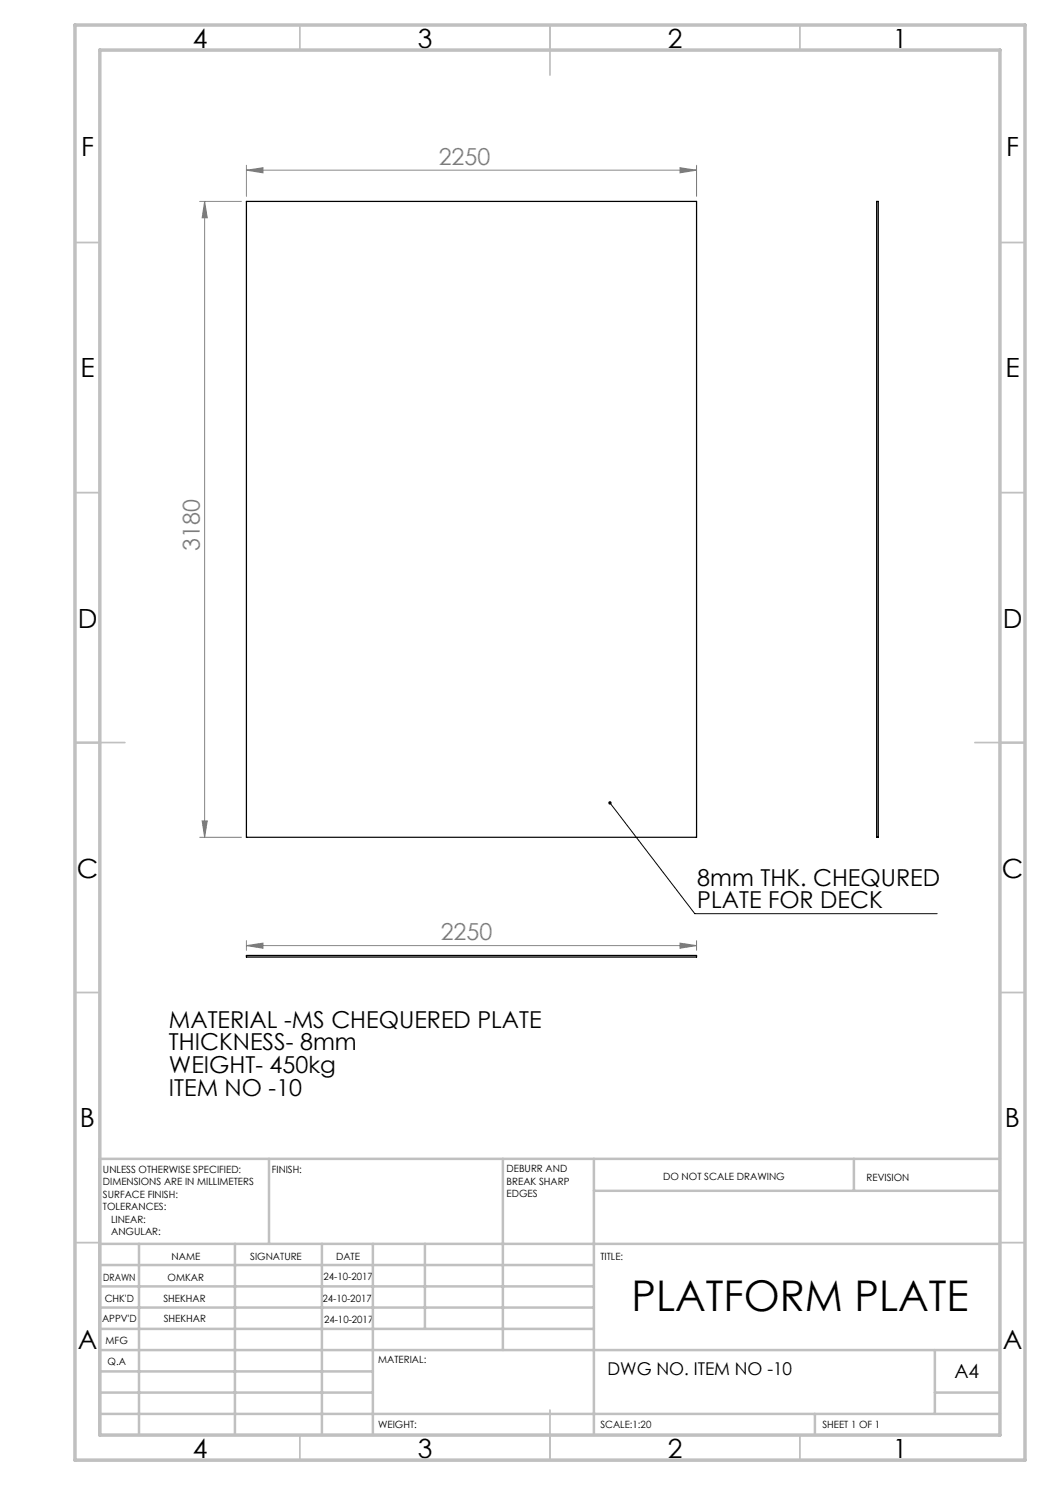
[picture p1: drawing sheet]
<svg xmlns="http://www.w3.org/2000/svg" width="210mm" height="297mm" viewBox="0 0 210 297" stroke-linecap="round" stroke-linejoin="round" font-family="sans-serif">
<g fill="none" stroke="#808080" stroke-width=".2">
<path d="M49.3 34l3.3-.5v1.1zM49.3 33.1v6.2M49.3 34h90M136 33.5l3.3 .5-3.3 .6zM139.3 33.1v6.2M39.9 40.3h8.4M40.9 40.3v127.2M40.9 40.3l.6 3.3h-1.1zM39.9 167.5h8.4M40.4 164.2h1.1l-.6 3.3zM49.3 189.1l3.3-.5v1zM49.3 188.1v2"/>
<path d="M49.3 189.1h90M136 188.6l3.3 .5-3.3 .5zM139.3 188.1v2"/>
</g>
<path d="M122 160.6l17 22.1h48.4" fill="none" stroke="#000" stroke-width=".2"/>
<g fill="none" stroke="#c0c0c0" stroke-width=".35">
<path d="M60 5v5M110 5v10M160 5v5M15 48.5h5M200 48.5h5M15 98.5h5M200 98.5h5M15 148.5h10M195 148.5h10M15 198.5h5M200 198.5h5M15 248.5h5"/>
<path d="M200 248.5h5M60 287v5M110 282v10M160 287v5"/>
</g>
<g fill="none" stroke="#c0c0c0" stroke-width=".5">
<path d="M53.8 231.8v17M100.6 231.8v38.2M118.8 231.8v55.2M118.8 238.2h81.2M170.8 231.8v6.4M200 231.8h-180v55.2M20 248.8h180M20 257.3h98.8M20 253h98.8M27.8 248.8v38.2M47 248.8v38.2M64.4 248.8v38.2"/>
<path d="M74.6 248.8v38.2M85 248.8v17M20 265.8h98.8M20 261.5h98.8M20 278.5h54.6M20 274.3h54.6M20 270h180M187 278.5h13M187 270v12.8M20 282.8h180M163 282.8v4.2"/>
</g>
<path d="M15 5h190v287h-190zM20 10h180v277h-180z" fill="none" stroke="#c0c0c0" stroke-width=".7"/>
<path d="M121.8 160.3a.34 .34 0 0 1 .5 .2 .34 .34 0 0 1-.3 .4 .34 .34 0 0 1-.3-.5l.1-.1 .2 .3z" fill="#000"/>
<g fill="#808080">
<path d="M136 33.5l3.3 .5-3.3 .6zM49.3 34l3.3-.5v1.1z"/>
<path d="M49.3 189.1l3.3-.5v1zM136 188.6l3.3 .5-3.3 .5z"/>
<path d="M40.9 40.3l.6 3.3h-1.1zM40.4 164.2h1.1l-.6 3.3z"/>
</g>
<path d="M49.3 40.3h90v127.2h-90zM175.3 40.3h.3v127.2h-.3zM49.3 191.1h90v.3h-90z" fill="none" stroke="#000" stroke-width=".25"/>
<text font-size="8.5" x="126.3" y="262.1">PLATFORM PLATE</text>
<g font-size="5.3">
<text x="38.5" y="9.5">4</text>
<text x="83.5" y="9.5">3</text>
<text x="133.6" y="9.5">2</text>
<text x="178.6" y="9.5">1</text>
<text x="16.2" y="31.3">F</text>
<text x="201.2" y="31.3">F</text>
<text x="16.1" y="75.5">E</text>
<text x="201.1" y="75.5">E</text>
<text x="15.5" y="125.5">D</text>
<text x="200.5" y="125.5">D</text>
<text x="15.4" y="175.5">C</text>
<text x="200.4" y="175.5">C</text>
<text x="16" y="225.5">B</text>
<text x="201" y="225.5">B</text>
<text x="15.5" y="269.8">A</text>
<text x="200.5" y="269.8">A</text>
<text x="38.5" y="291.5">4</text>
<text x="83.5" y="291.5">3</text>
<text x="133.6" y="291.5">2</text>
<text x="178.6" y="291.5">1</text>
</g>
<g font-size="4.7" fill="#808080">
<text x="87.7" y="33">2250</text>
<text x="39.9" y="110.2" transform="rotate(-90 39.9 110.2)">3180</text>
<text x="88.1" y="188.1">2250</text>
</g>
<g font-size="4.7">
<text x="139.5" y="177.2">8mm THK. CHEQURED</text>
<text x="139.5" y="181.7">PLATE FOR DECK</text>
<text x="33.8" y="205.5">MATERIAL -MS CHEQUERED PLATE</text>
<text x="33.8" y="210.1">THICKNESS- 8mm</text>
<text x="33.8" y="214.6">WEIGHT- 450kg</text>
<text x="33.8" y="219.1">ITEM NO -10</text>
</g>
<text font-size="3.9" x="190.9" y="275.5">A4</text>
<text font-size="3.5" x="121.5" y="274.9">DWG NO. ITEM NO -10</text>
<g font-size="2">
<text x="20.6" y="234.6">UNLESS OTHERWISE SPECIFIED:</text>
<text x="20.6" y="237.1">DIMENSIONS ARE IN MILLIMETERS</text>
<text x="20.6" y="239.6">SURFACE FINISH:</text>
<text x="54.4" y="234.6">FINISH:</text>
<text x="101.3" y="234.5">DEBURR AND</text>
<text x="101.3" y="237">BREAK SHARP</text>
<text x="101.3" y="239.5">EDGES</text>
<text x="132.6" y="236">DO NOT SCALE DRAWING</text>
<text x="173.3" y="236.2">REVISION</text>
<text x="20.6" y="242.1">TOLERANCES:</text>
<text x="22.2" y="244.6">LINEAR:</text>
<text x="22.2" y="247.1">ANGULAR:</text>
<text x="34.3" y="252">NAME</text>
<text x="50" y="251.9">SIGNATURE</text>
<text x="67.2" y="251.9">DATE</text>
<text x="120.1" y="251.9">TITLE:</text>
<text x="20.6" y="256.1">DRAWN</text>
<text x="33.5" y="256.1">OMKAR</text>
<text x="64.7" y="255.9">24-10-2017</text>
<text x="20.9" y="260.3">CHK'D</text>
<text x="32.7" y="260.3">SHEKHAR</text>
<text x="64.5" y="260.3">24-10-2017</text>
<text x="20.4" y="264.4">APPV'D</text>
<text x="21.1" y="268.8">MFG</text>
<text x="32.8" y="264.4">SHEKHAR</text>
<text x="64.8" y="264.6">24-10-2017</text>
<text x="21.5" y="273">Q.A</text>
<text x="75.6" y="272.5">MATERIAL:</text>
<text x="75.6" y="285.5">WEIGHT:</text>
<text x="120.1" y="285.6">SCALE:1:20</text>
<text x="164.5" y="285.6">SHEET 1 OF 1</text>
</g>
</svg>
